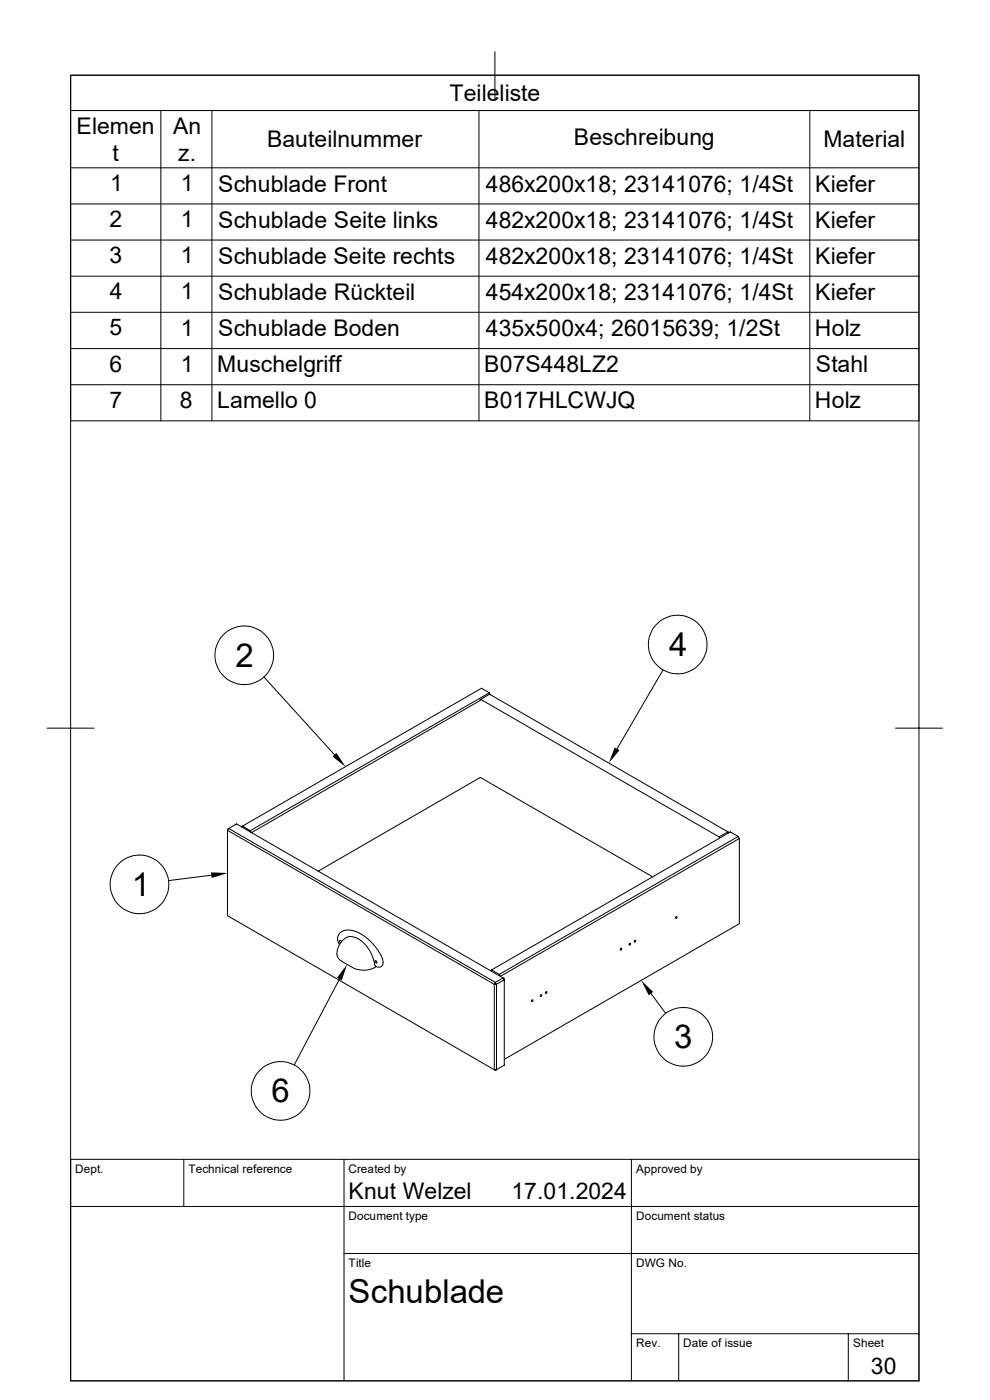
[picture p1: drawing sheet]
<svg xmlns="http://www.w3.org/2000/svg" width="210mm" height="297mm" viewBox="0 0 210 297" stroke-linecap="round" stroke-linejoin="round" font-family="sans-serif">
<g fill="none" stroke="#000" stroke-width=".21">
<path d="M105 11v10M194.9 16h-179.9v73.3h179.9M194.9 16h-179.9v276.9M194.9 16v276.9h-179.9M15 23.5h179.9M15 35.6h179.9M34.1 23.5v65.8M45 23.5v65.8M101.6 23.5v65.8M171.8 23.5v65.8M15 43.3h179.9M15 50.9h179.9"/>
<path d="M15 58.6h179.9M15 66.3h179.9M15 74h179.9M15 81.6h179.9M10 154.5h10M56 143.6l15 16.5M101.8 148.5l2-1.2 50.6 29.2-1.9 1 .2 .3M101.9 148.6l-48.6 28.1-.2-.5-1.7-.9-.2 .1M102 148.4l50.5 29.1M103.8 147l.2 .4M140.6 142.2l-9.7 16.7M189.9 154.5h10"/>
<path d="M48.3 176.1l56.6 32.7v18.1l-56.6-32.6zM48.3 175.9l.2-.1-.2 .3zM48.5 175.8l1.7-1 56.5 32.7-1.6 .9zM51.4 175.3l50.8-29.3 1.6 1-50.7 29.2M154.6 176.7l-.2-.2 .2 .2M156.6 177.5l-50.7 29.2M156.8 177.9l-50.7 29.2-.2-.4-1.6-.9-.3 .1M44.8 185.7l-9 1.1M67.5 184.8l34.4-19.9 36.5 21.1M72.4 199.8l-.2-.3h-.1l-.1 .2 .3 .3M134.7 199.5l.2 .1-.3 .3zM143.4 194.5l.2 .1-.2 .3z"/>
<path d="M71.5 202.6l.2-1.4a3.7 3.7 0 0 1 2.5-2.5 5.9 5.9 0 0 1 4.8 4.3l.5 1.6M71.5 202.6l.3 .7 .7 .6M72 200.4l-.4-1.1 .1-.8 .5-.7 1-.4a6.8 6.8 0 0 1 5.8 2.8l1.7 2.2 .5 1.1 .1 .8M72 207.7l-9.6 18.2M72.4 203.9l2.4 1.4a5.1 5.1 0 0 0 5-.2M79.5 204.6l.2 .4M79.5 203.9a.25 .25 0 0 1 .4 .1 .25 .25 0 0 1-.1 .3zM79.7 205a1.13 1.13 0 0 0 1.2 0M79.7 205h.1M81.2 204.3v.4l-.3 .3M104.3 205.8l50.6-29.3 1.7 1 .2 .4v18.1l-49.8 28.7M105.1 208.4l.2 .4h-.4z"/>
<path d="M105.3 208.8l1.7-.9v18.1l-1.7 .9zM106.7 207.5l.3 .1v.3zM131.7 201.2l.2 .1-.2 .3zM133.6 200.2l.2 .1-.3 .2zM138.1 210.8l3.1 4.1M104.9 226.9h.4l-.2 .2zM15 255.9h179.9M39 246v9.9M73 246v46.9M133.9 246v46.9M194.9 246h-179.9v46.9M73 265.9h121.9"/>
<path d="M133.9 283h61M144 283v9.9M180 283v9.9"/>
<circle cx="51.8" cy="139" r="6.2"/>
<circle cx="143.8" cy="136.7" r="6.2"/>
<circle cx="29.6" cy="187.6" r="6.2"/>
<circle cx="112.9" cy="212.3" r=".19"/>
<circle cx="114.8" cy="211.2" r=".19"/>
<circle cx="115.9" cy="210.6" r=".19"/>
<circle cx="145" cy="220" r="6.2"/>
<circle cx="59.5" cy="231.4" r="6.2"/>
</g>
<path d="M70.5 160.5l.9-.8 1.9 3zM130.4 158.6l1 .6-2.2 2.7zM44.7 185.1l3.6 .1-3.4 1.1zM73.6 204.6l-1.1 3.4-1-.6zM136 208l2.6 2.4-1 .8z" fill="#000"/>
<g font-size="7">
<text x="50" y="141.5">2</text>
<text x="141.9" y="139.2">4</text>
<text x="27.9" y="190.2">1</text>
<text x="143" y="222.4">3</text>
<text x="57.6" y="233.9">6</text>
<text x="74" y="276.4">Schublade</text>
</g>
<g font-size="4.9">
<text x="95.4" y="21.4">Teileliste</text>
<text x="16.3" y="28.4">Elemen</text>
<text x="36.7" y="28.4">An</text>
<text x="23.8" y="34.2">t</text>
<text x="37.8" y="34.2">z.</text>
<text x="56.6" y="31.2">Bauteilnummer</text>
<text x="121.8" y="30.8">Beschreibung</text>
<text x="174.7" y="31.2">Material</text>
<text x="23.4" y="40.5">1</text>
<text x="38.4" y="40.5">1</text>
<text x="46.3" y="40.7">Schublade Front</text>
<text x="103" y="40.7">486x200x18; 23141076; 1/4St</text>
<text x="172.9" y="40.7">Kiefer</text>
<text x="23.2" y="48.2">2</text>
<text x="38.3" y="48.2">1</text>
<text x="46.3" y="48.3">Schublade Seite links</text>
<text x="103" y="48.3">482x200x18; 23141076; 1/4St</text>
<text x="172.9" y="48.3">Kiefer</text>
<text x="23.2" y="55.8">3</text>
<text x="38.3" y="55.8">1</text>
<text x="46.3" y="56">Schublade Seite rechts</text>
<text x="103" y="56">482x200x18; 23141076; 1/4St</text>
<text x="172.9" y="56">Kiefer</text>
<text x="23.3" y="63.5">4</text>
<text x="38.4" y="63.5">1</text>
<text x="46.3" y="63.7">Schublade Rückteil</text>
<text x="103" y="63.7">454x200x18; 23141076; 1/4St</text>
<text x="172.9" y="63.7">Kiefer</text>
<text x="23.2" y="71.2">5</text>
<text x="38.4" y="71.2">1</text>
<text x="46.3" y="71.3">Schublade Boden</text>
<text x="103" y="71.3">435x500x4; 26015639; 1/2St</text>
<text x="172.9" y="71.3">Holz</text>
<text x="23.2" y="78.9">6</text>
<text x="38.3" y="78.9">1</text>
<text x="46.1" y="79">Muschelgriff</text>
<text x="102.7" y="79">B07S448LZ2</text>
<text x="173.1" y="79">Stahl</text>
<text x="23.2" y="86.5">7</text>
<text x="38.2" y="86.5">8</text>
<text x="46.1" y="86.6">Lamello 0</text>
<text x="102.7" y="86.7">B017HLCWJQ</text>
<text x="172.9" y="86.6">Holz</text>
<text x="74" y="254.5">Knut Welzel</text>
<text x="108.5" y="254.5">17.01.2024</text>
<text x="184.7" y="291.6">30</text>
</g>
<g font-size="2.5">
<text x="16" y="248.8">Dept.</text>
<text x="40" y="248.8">Technical reference</text>
<text x="74" y="248.8">Created by</text>
<text x="134.9" y="248.8">Approved by</text>
<text x="74" y="258.7">Document type</text>
<text x="135" y="258.7">Document status</text>
<text x="74" y="268.7">Title</text>
<text x="135" y="268.7">DWG No.</text>
<text x="135" y="285.8">Rev.</text>
<text x="145" y="285.8">Date of issue</text>
<text x="181" y="285.8">Sheet</text>
</g>
</svg>
